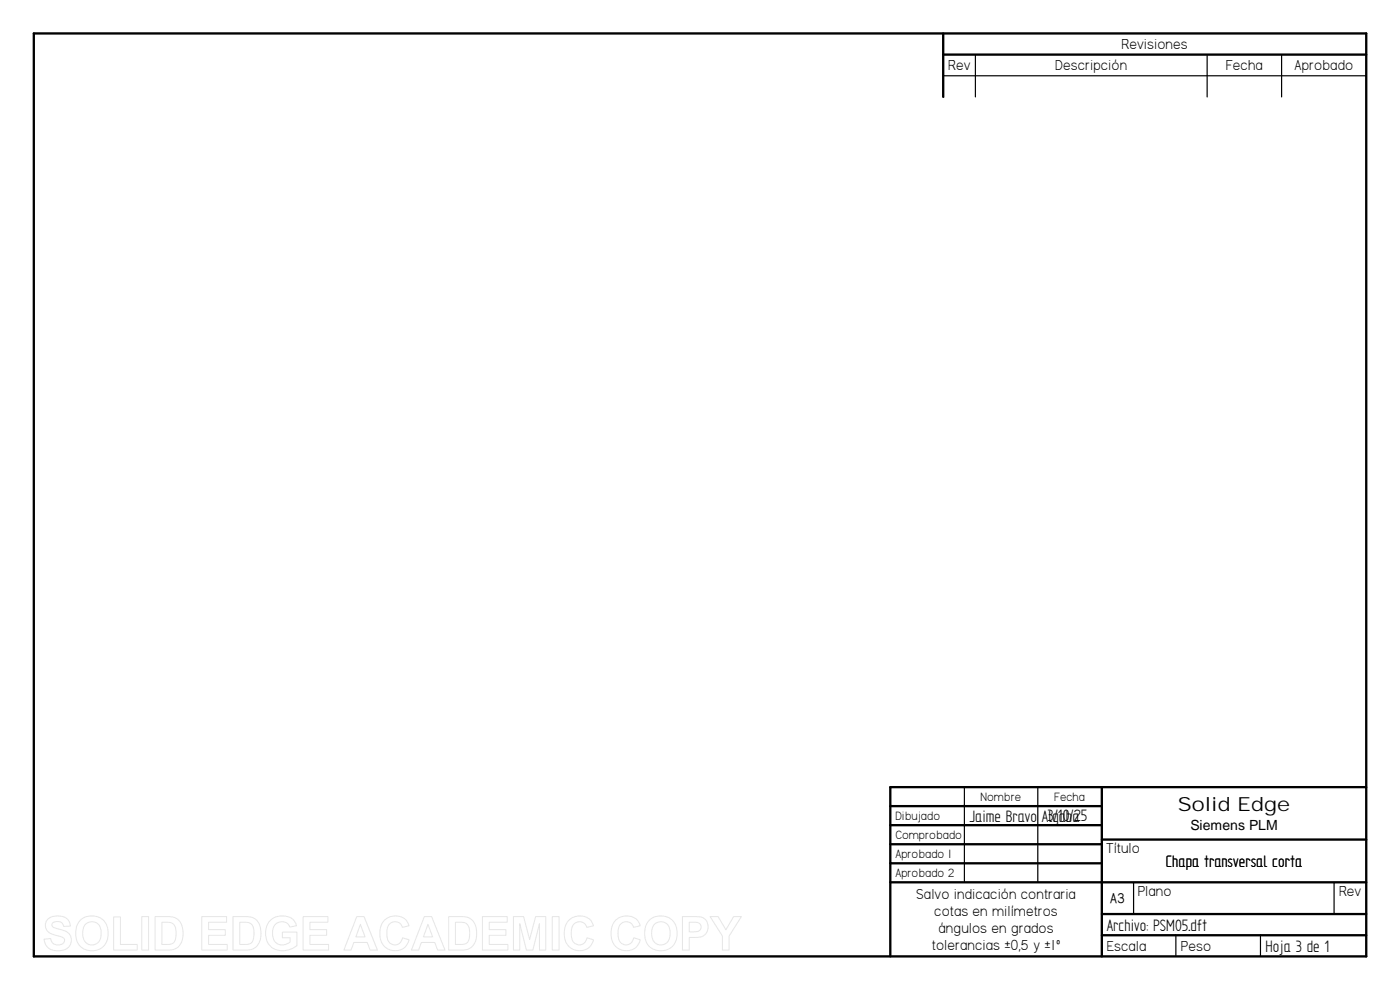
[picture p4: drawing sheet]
<svg xmlns="http://www.w3.org/2000/svg" width="420mm" height="297mm" viewBox="0 0 420 297" stroke-linecap="round" stroke-linejoin="round" font-family="sans-serif">
<g fill="none" stroke="#000" stroke-width=".7">
<path d="M10.1 10h399.9v277h-399.9zM283.1 10v19.1M283.1 16.4h126.9M330.7 236.2v50.8M410 236.2h-142.8v50.8M267.2 241.9h63.5M267.2 247.6h63.5M267.2 253.3h63.5M267.2 259h63.5M330.7 251.9h79.3M267.2 264.7h142.8M330.7 274.3h79.3"/>
<path d="M330.7 280.6h79.3"/>
</g>
<path d="M292.7 16.4v12.7M362.3 16.4v12.7M384.6 16.4v12.7M283.1 22.7h126.9M289.4 236.2v28.5M311.5 236.2v28.5M340.2 264.9v9.4M400.4 264.9v9.4M352.9 280.6v6.4M378.3 280.6v6.4" fill="none" stroke="#000" stroke-width=".36"/>
<g fill="none" stroke="#e6e6e6" stroke-width=".3">
<path d="M14.3 275.9a4.7 4.7 0 0 1 6.4 .5l.4 1.5-2 .1a1.89 1.89 0 0 0-1.6-1.5 1.89 1.89 0 0 0-1.9 1 2 2 0 0 0 2.1 1.3 3.6 3.6 0 0 1 3.7 3.3 3.4 3.4 0 0 1-4 3.2 3.6 3.6 0 0 1-4.2-3.5l2-.2a2.16 2.16 0 0 0 1.9 1.9 2.16 2.16 0 0 0 2.3-1.4 1.48 1.48 0 0 0-1.5-1.2 4.7 4.7 0 0 1-4.1-2.4l-.2-1.3zM24.1 276.1a5 5 0 0 1 6.2-.6 5 5 0 0 1 2 5.9 4.9 4.9 0 0 1-6 3.7 4.9 4.9 0 0 1-3.5-6.2l.4-1.4zM25.6 277.4a2.82 2.82 0 0 1 3.4-.5 2.82 2.82 0 0 1 1.4 3.1 2.81 2.81 0 0 1-1.6 3.2 2.81 2.81 0 0 1-3.4-.9 5 5 0 0 1 .2-4.9zM34.1 275.1h2v8.3h5.1v1.7h-7.1zM42.6 275h2v10.1h-2zM46.5 275h3.7a4.1 4.1 0 0 1 4.7 4.6 4.4 4.4 0 0 1-4.1 5.5h-4.3zM48.6 276.7a4.6 4.6 0 0 1 3.5 .6 5.2 5.2 0 0 1-.2 5.7l-1.1 .4h-2.2zM60.6 275h7.4v1.7h-5.4v2.2h5v1.7h-5v2.8h5.6v1.7h-7.6zM69.9 275h3.7a4.1 4.1 0 0 1 4.7 4.6 4.4 4.4 0 0 1-4.2 5.5h-4.2zM72 276.7a4.6 4.6 0 0 1 3.4 .6 5.2 5.2 0 0 1-.1 5.7l-1.1 .4h-2.2zM81.2 276.1a5.3 5.3 0 0 1 7.1 .2l.7 1.5-2 .4a2.75 2.75 0 0 0-3.4-1.5 2.75 2.75 0 0 0-1.8 3.2 3.1 3.1 0 0 0 1.6 3.3 3.1 3.1 0 0 0 3.7-.5v-1.3h-2.4v-1.7h4.4v4a5.9 5.9 0 0 1-8.6-.5 6 6 0 0 1 .7-7.1zM91 275h7.4v1.7h-5.4v2.2h5v1.7h-5v2.8h5.6v1.7h-7.6z"/>
<path d="M107.1 275h2.2l4 10.1h-2.2l-.9-2.3h-4l-.8 2.3h-2.2zM108.2 277.4l1.4 3.7h-2.8zM115.3 276.2a4.4 4.4 0 0 1 7.5 1.6l-2.1 .5a2.39 2.39 0 0 0-2.8-1.7 2.39 2.39 0 0 0-1.8 2.8 3.4 3.4 0 0 0 1.6 4 2.31 2.31 0 0 0 3.1-2l2 .6a4.5 4.5 0 0 1-5.3 3.1 4.5 4.5 0 0 1-3.5-5l.4-2.5zM127.3 275h2.2l4.1 10.1h-2.3l-.8-2.3h-4l-.9 2.3h-2.1zM128.4 277.4l1.4 3.7h-2.7zM134.7 275h3.6a4.1 4.1 0 0 1 4.7 4.6 4.4 4.4 0 0 1-4.1 5.5h-4.2zM136.7 276.7a4.6 4.6 0 0 1 3.5 .6 5.2 5.2 0 0 1-.2 5.7l-1.1 .4h-2.2zM144.8 275h7.4v1.7h-5.4v2.2h5v1.7h-5v2.8h5.6v1.7h-7.6zM154.1 275h3l1.9 6.9 1.7-6.9h3.1v10.1h-1.9v-7.9l-2 7.9h-1.9l-2-7.9v7.9h-1.9zM165.7 275h2.1v10.1h-2.1zM170.6 276.2a4.4 4.4 0 0 1 7.5 1.6l-2 .5a2.39 2.39 0 0 0-2.9-1.7 2.39 2.39 0 0 0-1.7 2.8 3.4 3.4 0 0 0 1.6 4 2.31 2.31 0 0 0 3.1-2l1.9 .6a4.5 4.5 0 0 1-5.2 3.1 4.5 4.5 0 0 1-3.6-5l.5-2.5zM184.7 276.2a4.4 4.4 0 0 1 7.4 1.6l-2 .5a2.39 2.39 0 0 0-2.8-1.7 2.39 2.39 0 0 0-1.8 2.8 3.4 3.4 0 0 0 1.6 4 2.31 2.31 0 0 0 3.1-2l2 .6a4.5 4.5 0 0 1-5.3 3.1 4.5 4.5 0 0 1-3.5-5l.4-2.5z"/>
<path d="M194.8 276.1a5 5 0 0 1 6.2-.6 5 5 0 0 1 2.1 5.9 4.9 4.9 0 0 1-6 3.7 4.9 4.9 0 0 1-3.6-6.2l.4-1.4zM196.3 277.4a2.82 2.82 0 0 1 3.4-.5 2.82 2.82 0 0 1 1.4 3.1 2.81 2.81 0 0 1-1.5 3.2 2.81 2.81 0 0 1-3.5-.9 5 5 0 0 1 .2-4.9zM204.8 275h3.3a3.8 3.8 0 0 1 4 1.5 3.2 3.2 0 0 1-.1 3.5 3.2 3.2 0 0 1-3.3 1.3h-1.8v3.8h-2.1zM206.9 276.7a4 4 0 0 1 3.2 .5 1.49 1.49 0 0 1 0 1.8 1.49 1.49 0 0 1-1.6 .6h-1.6zM213.1 275h2.4l2.4 4 2.3-4h2.3l-3.7 5.8v4.3h-2v-4.3z"/>
</g>
<text font-size="5.8" x="353.5" y="243.3">Solid Edge</text>
<g font-size="5.6">
<text x="290.9" y="246.5">Jaime Bravo Algaba</text>
<text x="314.4" y="246.4">3/10/25</text>
<text x="349.9" y="260.1">Chapa transversal corta</text>
<text x="332.2" y="279.2">Archivo: PSM05.dft</text>
<text x="379.8" y="285.5">Hoja 3 de 1</text>
</g>
<g font-size="4.9">
<text x="336.6" y="14.8">Revisiones</text>
<text x="284.5" y="21.1">Rev</text>
<text x="316.7" y="21.1">Descripción</text>
<text x="367.9" y="21.1">Fecha</text>
<text x="388.5" y="21.1">Aprobado</text>
<text x="331.9" y="255.9">Título</text>
<text x="274.9" y="269.9">Salvo indicación contraria</text>
<text x="341.5" y="268.8">Plano</text>
<text x="401.9" y="268.8">Rev</text>
<text x="280.4" y="274.9">cotas en milímetros</text>
<text x="281.7" y="279.9">ángulos en grados</text>
<text x="279.7" y="284.9">tolerancias ±0,5 y ±1º</text>
<text x="332.2" y="285.3">Escala</text>
<text x="354.4" y="285.3">Peso</text>
</g>
<text font-size="4.7" x="333.2" y="271">A3</text>
<text font-size="4.2" x="357.2" y="248.9">Siemens PLM</text>
<g font-size="4.1">
<text x="294.3" y="240.3">Nombre</text>
<text x="316.4" y="240.3">Fecha</text>
<text x="268.7" y="246">Dibujado</text>
<text x="268.7" y="251.7">Comprobado</text>
<text x="268.7" y="257.4">Aprobado 1</text>
<text x="268.7" y="263.2">Aprobado 2</text>
</g>
</svg>
